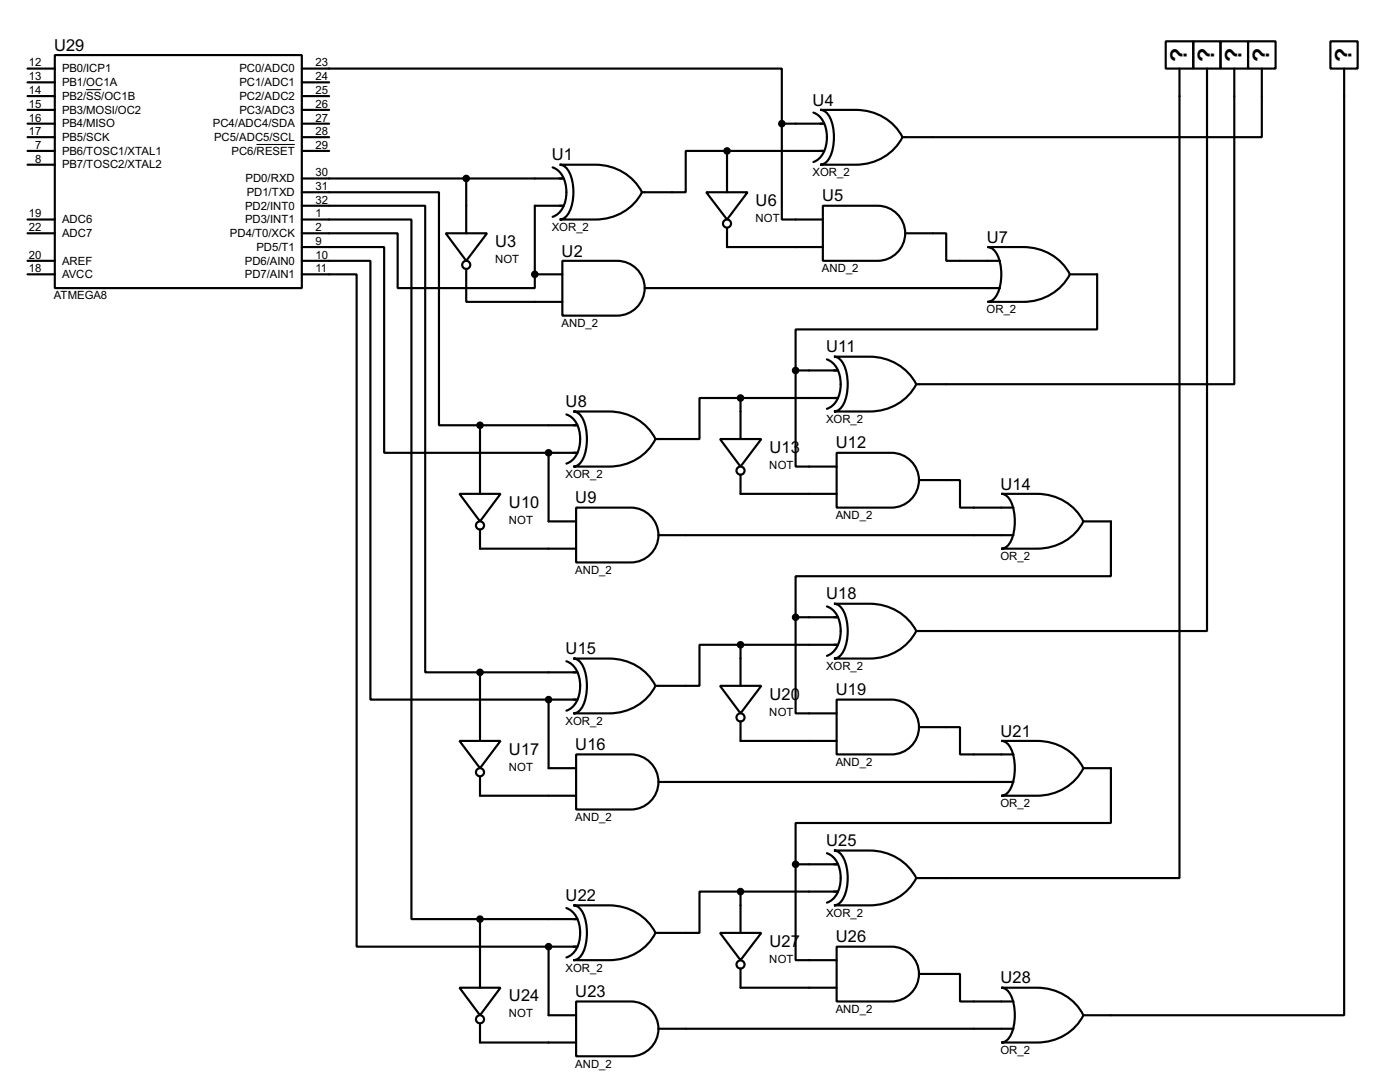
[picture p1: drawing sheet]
<svg xmlns="http://www.w3.org/2000/svg" width="259mm" height="201mm" viewBox="0 0 259 201" stroke-linecap="round" stroke-linejoin="round" font-family="sans-serif">
<g fill="none" stroke="#000" stroke-width=".4">
<path d="M5.1 12.7h5.1M5.1 15.3h5.1M5.1 17.8h5.1M10.2 10.2h45.7v43.2h-45.7zM55.9 12.7h88.9v10.2M55.9 15.3h5.1M55.9 17.8h5.1M215.9 7.7h5.1v5h-5.1zM218.5 12.7v149.9h-48.8M221 7.7h5.1v5h-5.1zM223.6 12.7v104.2h-53.9M226.1 7.7h5.1v5h-5.1z"/>
<path d="M228.6 12.7v58.5h-58.9M231.2 7.7h5.1v5h-5.1zM233.7 12.7v12.7h-66.5M246.4 7.7h5.1v5h-5.1zM249 12.7v175.3h-48.3M5.1 28h5.1M5.1 22.9h5.1M5.1 25.4h5.1M5.1 20.4h5.1M5.1 30.5h5.1M55.9 35.6h25.4v43.2h7.6M55.9 38.1h22.9v86.4h10.1"/>
<path d="M55.9 28h5.1M55.9 33.1h48.5M55.9 22.9h5.1M55.9 25.4h5.1M55.9 20.4h5.1M86.4 33.1v10.1M102.4 31a4.5 4.5 0 0 1 2.5 4.6 4.5 4.5 0 0 1-2.5 4.6M103.7 30.5h6.6a9.6 9.6 0 0 1 8.6 5.1 9.6 9.6 0 0 1-8.6 5.1h-6.6a2.22 2.22 0 0 0 1.8-1.5 9 9 0 0 0-.4-7.8l-.9-.8zM104.4 38.1h-5.3v12.7M130.8 35.6h7.7l-3.8 5.1zM134.7 28h-7.7v7.6h-8.1M134.7 28h18"/>
<path d="M134.7 28v7.6M144.8 22.9v17.8h7.6M144.8 22.9h7.9M150.7 20.9a4.5 4.5 0 0 1 2.5 4.5 4.6 4.6 0 0 1-2.5 4.6M151.9 20.4h6.6a9.6 9.6 0 0 1 8.7 5 9.6 9.6 0 0 1-8.7 5.1h-6.6a2.2 2.2 0 0 0 1.9-1.5 9.2 9.2 0 0 0-.4-7.8l-.9-.7zM152.4 38.1h10.2a5.1 5.1 0 0 1 5.1 5.1 5.1 5.1 0 0 1-5.1 5.1h-10.2zM5.1 50.8h5.1M5.1 40.7h5.1M5.1 43.2h5.1M5.1 48.3h5.1M55.9 40.7h20.3v129.5h12.7M55.9 43.2h17.8v10.2h25.4v-2.6"/>
<path d="M55.9 45.8h15.3v38.1h30.4M55.9 48.3h12.7v81.3h33M55.9 50.8h10.2v124.5h35.5M82.6 43.2h7.6l-3.8 5.1zM86.4 49.8v6.1h17.8M99.1 50.8h5.1M104.2 48.3h10.1a5.1 5.1 0 0 1 5.1 5.1 5.1 5.1 0 0 1-5.1 5.1h-10.1zM119.4 53.4h65.8M134.7 42.2v3.6h17.7M167.7 43.2h7.6v5.1h9.9M182.9 45.8h6.6a9.6 9.6 0 0 1 8.7 5 9.6 9.6 0 0 1-8.7 5.1h-6.6a2.22 2.22 0 0 0 1.8-1.5 9 9 0 0 0-.3-7.8l-1-.7zM198.2 50.8h5v10.2h-55.8v7.6"/>
<path d="M88.9 78.8v12.7M88.9 78.8h18.1M104.9 76.8a4.4 4.4 0 0 1 2.6 4.5 4.4 4.4 0 0 1-2.6 4.6M106.2 76.2h6.6a9.5 9.5 0 0 1 8.6 5.1 9.5 9.5 0 0 1-8.6 5.1h-6.6a2.17 2.17 0 0 0 1.8-1.5 9.3 9.3 0 0 0-.3-7.8l-1-.8zM137.2 73.7h-7.6v7.6h-8.2M137.2 73.7h18M137.2 73.7v7.6M147.4 68.6v17.8h7.6M147.4 68.6h7.8M153.2 66.6a4.6 4.6 0 0 1 2.5 4.6 4.4 4.4 0 0 1-2.5 4.5M154.5 66.1h6.6a9.6 9.6 0 0 1 8.6 5.1 9.6 9.6 0 0 1-8.6 5h-6.6a2.21 2.21 0 0 0 1.8-1.5 9 9 0 0 0-.4-7.8l-.9-.7zM85.1 91.5h7.6l-3.8 5.1z"/>
<path d="M88.9 98.1v3.5h17.8M101.6 83.9v12.7h5.1M101.6 83.9h5.4M106.7 94h10.2a5.1 5.1 0 0 1 5.1 5.1 5.1 5.1 0 0 1-5.1 5.1h-10.2zM122 99.1h65.7M133.4 81.3h7.6l-3.8 5.1zM137.2 87.9v3.6h17.8M155 83.9h10.1a5.1 5.1 0 0 1 5.1 5 5.1 5.1 0 0 1-5.1 5.1h-10.1zM170.2 88.9h7.6v5.1h9.9M185.5 91.5h6.6a9.5 9.5 0 0 1 8.6 5.1 9.4 9.4 0 0 1-8.6 5h-6.6a2.16 2.16 0 0 0 1.8-1.5 9.3 9.3 0 0 0-.4-7.8l-.9-.7zM200.7 96.6h5.1v10.1h-58.4v7.6M137.2 119.4h-7.6v7.6h-8.2"/>
<path d="M137.2 119.4v7.6M137.2 119.4h18M147.4 114.3v17.8h7.6M147.4 114.3h7.8M153.2 112.3a4.4 4.4 0 0 1 2.5 4.6 4.6 4.6 0 0 1-2.5 4.6M154.5 111.8h6.6a9.6 9.6 0 0 1 8.6 5.1 9.6 9.6 0 0 1-8.6 5.1h-6.6a2.22 2.22 0 0 0 1.8-1.5 9 9 0 0 0-.4-7.8l-.9-.8zM85.1 137.2h7.6l-3.8 5.1zM88.9 124.5v12.7M88.9 124.5h18.1M101.6 129.6v12.7h5.1M101.6 129.6h5.4M104.9 122.5a4.5 4.5 0 0 1 2.6 4.5 4.5 4.5 0 0 1-2.6 4.6"/>
<path d="M106.2 122h6.6a9.4 9.4 0 0 1 8.6 5 9.5 9.5 0 0 1-8.6 5.1h-6.6a2.17 2.17 0 0 0 1.8-1.5 9.2 9.2 0 0 0-.3-7.8l-1-.7zM106.7 139.7h10.2a5.1 5.1 0 0 1 5.1 5.1 5.1 5.1 0 0 1-5.1 5.1h-10.2zM133.4 127h7.6l-3.8 5.1zM137.2 133.6v3.6h17.8M155 129.6h10.1a5.1 5.1 0 0 1 5.1 5 5.1 5.1 0 0 1-5.1 5.1h-10.1zM170.2 134.7h7.6v5h9.9M185.5 137.2h6.6a9.4 9.4 0 0 1 8.6 5.1 9.5 9.5 0 0 1-8.6 5.1h-6.6a2.17 2.17 0 0 0 1.8-1.5 9.3 9.3 0 0 0-.4-7.8l-.9-.8zM88.9 143.8v3.6h17.8M122 144.8h65.7M153.2 158a4.5 4.5 0 0 1 2.5 4.6 4.5 4.5 0 0 1-2.5 4.6M154.5 157.5h6.6a9.6 9.6 0 0 1 8.6 5.1 9.6 9.6 0 0 1-8.6 5.1h-6.6a2.22 2.22 0 0 0 1.8-1.5 9 9 0 0 0-.4-7.8l-.9-.8zM200.7 142.3h5.1v10.1h-58.4v7.7"/>
<path d="M88.9 170.2v12.7M88.9 170.2h18.1M101.6 175.3v12.7h5.1M101.6 175.3h5.4M104.9 168.2a4.6 4.6 0 0 1 2.6 4.6 4.4 4.4 0 0 1-2.6 4.5M106.2 167.7h6.6a9.5 9.5 0 0 1 8.6 5.1 9.4 9.4 0 0 1-8.6 5h-6.6a2.16 2.16 0 0 0 1.8-1.5 9.3 9.3 0 0 0-.3-7.8l-1-.7zM133.4 172.8h7.6l-3.8 5zM137.2 165.1h-7.6v7.7h-8.2M137.2 179.4v3.5h17.8M137.2 165.1v7.7M137.2 165.1h18M147.4 160.1v17.7h7.6"/>
<path d="M147.4 160.1h7.8M155 175.3h10.1a5.1 5.1 0 0 1 5.1 5.1 5.1 5.1 0 0 1-5.1 5.1h-10.1zM85.1 182.9h7.6l-3.8 5.1zM88.9 189.5v3.6h17.8M106.7 185.5h10.2a5.1 5.1 0 0 1 5.1 5 5.1 5.1 0 0 1-5.1 5.1h-10.2zM122 190.5h65.7M170.2 180.4h7.6v5.1h9.9M185.5 182.9h6.6a9.5 9.5 0 0 1 8.6 5.1 9.4 9.4 0 0 1-8.6 5.1h-6.6a2.18 2.18 0 0 0 1.8-1.5 9.3 9.3 0 0 0-.4-7.8l-.9-.8z"/>
<circle cx="86.3" cy="49.1" r=".75"/>
<circle cx="134.6" cy="41.4" r=".75"/>
<circle cx="88.9" cy="97.3" r=".75"/>
<circle cx="137.1" cy="87.2" r=".75"/>
<circle cx="137.1" cy="132.9" r=".75"/>
<circle cx="88.9" cy="143" r=".75"/>
<circle cx="137.1" cy="178.6" r=".75"/>
<circle cx="88.9" cy="188.8" r=".75"/>
</g>
<g fill="#000">
<circle cx="99.1" cy="50.8" r=".2"/>
<circle cx="101.6" cy="83.9" r=".2"/>
<circle cx="101.6" cy="129.6" r=".2"/>
<circle cx="101.6" cy="175.3" r=".2"/>
</g>
<g fill="#000" stroke="#000" stroke-width=".4">
<circle cx="86.3" cy="33.1" r=".5"/>
<circle cx="134.6" cy="28" r=".5"/>
<circle cx="144.8" cy="22.9" r=".5"/>
<circle cx="99" cy="50.8" r=".5"/>
<circle cx="88.9" cy="78.8" r=".5"/>
<circle cx="137.1" cy="73.7" r=".5"/>
<circle cx="147.3" cy="68.6" r=".5"/>
<circle cx="101.6" cy="83.9" r=".5"/>
<circle cx="137.1" cy="119.4" r=".5"/>
<circle cx="147.3" cy="114.3" r=".5"/>
<circle cx="88.9" cy="124.5" r=".5"/>
<circle cx="101.6" cy="129.6" r=".5"/>
<circle cx="88.9" cy="170.2" r=".5"/>
<circle cx="101.6" cy="175.3" r=".5"/>
<circle cx="137.1" cy="165.1" r=".5"/>
<circle cx="147.3" cy="160.1" r=".5"/>
</g>
<path d="M16 16.6h2.8M47.5 26.8h7.1" fill="none" stroke="#000" stroke-width=".19"/>
<g font-size="4.8">
<text x="219.8" y="11.4" transform="rotate(-90 219.8 11.4)">?</text>
<text x="224.9" y="11.4" transform="rotate(-90 224.9 11.4)">?</text>
<text x="230" y="11.4" transform="rotate(-90 230 11.4)">?</text>
<text x="235" y="11.4" transform="rotate(-90 235 11.4)">?</text>
<text x="250.3" y="11.4" transform="rotate(-90 250.3 11.4)">?</text>
</g>
<g font-size="3.4">
<text x="10" y="9.4">U29</text>
<text x="150.5" y="19.5">U4</text>
<text x="102.2" y="29.7">U1</text>
<text x="140" y="38.1">U6</text>
<text x="152.3" y="37.3">U5</text>
<text x="91.7" y="45.8">U3</text>
<text x="104" y="47.5">U2</text>
<text x="182.8" y="45">U7</text>
<text x="153" y="65.3">U11</text>
<text x="104.8" y="75.4">U8</text>
<text x="142.5" y="83.9">U13</text>
<text x="154.8" y="83.1">U12</text>
<text x="94.3" y="94">U10</text>
<text x="106.6" y="93.2">U9</text>
<text x="185.3" y="90.7">U14</text>
<text x="153" y="111">U18</text>
<text x="104.8" y="121.2">U15</text>
<text x="142.5" y="129.6">U20</text>
<text x="154.8" y="128.8">U19</text>
<text x="185.3" y="136.4">U21</text>
<text x="94.3" y="139.8">U17</text>
<text x="106.6" y="138.9">U16</text>
<text x="153" y="156.7">U25</text>
<text x="104.8" y="166.9">U22</text>
<text x="142.5" y="175.3">U27</text>
<text x="154.8" y="174.5">U26</text>
<text x="94.3" y="185.5">U24</text>
<text x="106.6" y="184.7">U23</text>
<text x="185.3" y="182.1">U28</text>
</g>
<g font-size="2.4">
<text x="5.4" y="12.3">12</text>
<text x="5.4" y="14.8">13</text>
<text x="5.4" y="17.4">14</text>
<text x="11.5" y="13.4">PB0/ICP1</text>
<text x="11.5" y="15.9">PB1/OC1A</text>
<text x="44.3" y="13.4">PC0/ADC0</text>
<text x="44.3" y="15.9">PC1/ADC1</text>
<text x="58.5" y="12.3">23</text>
<text x="58.5" y="14.8">24</text>
<text x="58.5" y="17.4">25</text>
<text x="5.4" y="20">15</text>
<text x="5.4" y="22.5">16</text>
<text x="11.5" y="18.5">PB2/SS/OC1B</text>
<text x="11.5" y="21">PB3/MOSI/OC2</text>
<text x="11.5" y="23.6">PB4/MISO</text>
<text x="39.4" y="23.6">PC4/ADC4/SDA</text>
<text x="44.3" y="18.5">PC2/ADC2</text>
<text x="44.3" y="21">PC3/ADC3</text>
<text x="58.5" y="20">26</text>
<text x="58.5" y="22.5">27</text>
<text x="5.4" y="25">17</text>
<text x="6.5" y="27.5">7</text>
<text x="11.5" y="26.1">PB5/SCK</text>
<text x="11.5" y="28.6">PB6/TOSC1/XTAL1</text>
<text x="39.6" y="26.1">PC5/ADC5/SCL</text>
<text x="42.9" y="28.6">PC6/RESET</text>
<text x="58.5" y="27.5">29</text>
<text x="58.5" y="25">28</text>
<text x="6.5" y="30.1">8</text>
<text x="11.5" y="31.2">PB7/TOSC2/XTAL2</text>
<text x="45.5" y="33.8">PD0/RXD</text>
<text x="58.5" y="32.6">30</text>
<text x="58.5" y="35.2">31</text>
<text x="150.5" y="32.6">XOR_2</text>
<text x="5.4" y="40.2">19</text>
<text x="11.5" y="41.3">ADC6</text>
<text x="45.4" y="38.8">PD2/INT0</text>
<text x="45.4" y="41.3">PD3/INT1</text>
<text x="45.7" y="36.3">PD1/TXD</text>
<text x="58.5" y="37.7">32</text>
<text x="58.5" y="40.2">1</text>
<text x="139.9" y="41.1">NOT</text>
<text x="5.4" y="47.9">20</text>
<text x="5.4" y="42.8">22</text>
<text x="11.5" y="43.9">ADC7</text>
<text x="42.6" y="43.9">PD4/T0/XCK</text>
<text x="47.5" y="46.5">PD5/T1</text>
<text x="58.5" y="42.8">2</text>
<text x="58.5" y="45.4">9</text>
<text x="58.5" y="47.9">10</text>
<text x="102.2" y="42.7">XOR_2</text>
<text x="5.4" y="50.4">18</text>
<text x="11.5" y="49">AREF</text>
<text x="11.5" y="51.5">AVCC</text>
<text x="45.3" y="49">PD6/AIN0</text>
<text x="45.3" y="51.5">PD7/AIN1</text>
<text x="58.5" y="50.4">11</text>
<text x="91.7" y="48.7">NOT</text>
<text x="152.2" y="50.4">AND_2</text>
<text x="10" y="55.4">ATMEGA8</text>
<text x="182.7" y="58">OR_2</text>
<text x="104" y="60.6">AND_2</text>
<text x="153" y="78.3">XOR_2</text>
<text x="104.7" y="88.5">XOR_2</text>
<text x="142.5" y="86.8">NOT</text>
<text x="94.2" y="97">NOT</text>
<text x="154.8" y="96.1">AND_2</text>
<text x="106.5" y="106.3">AND_2</text>
<text x="185.3" y="103.7">OR_2</text>
<text x="153" y="124.1">XOR_2</text>
<text x="104.7" y="134.2">XOR_2</text>
<text x="142.5" y="132.6">NOT</text>
<text x="94.2" y="142.7">NOT</text>
<text x="154.8" y="141.8">AND_2</text>
<text x="185.3" y="149.5">OR_2</text>
<text x="106.5" y="152">AND_2</text>
<text x="153" y="169.8">XOR_2</text>
<text x="104.7" y="179.9">XOR_2</text>
<text x="142.5" y="178.3">NOT</text>
<text x="94.2" y="188.4">NOT</text>
<text x="154.8" y="187.6">AND_2</text>
<text x="106.5" y="197.7">AND_2</text>
<text x="185.3" y="195.2">OR_2</text>
</g>
</svg>
